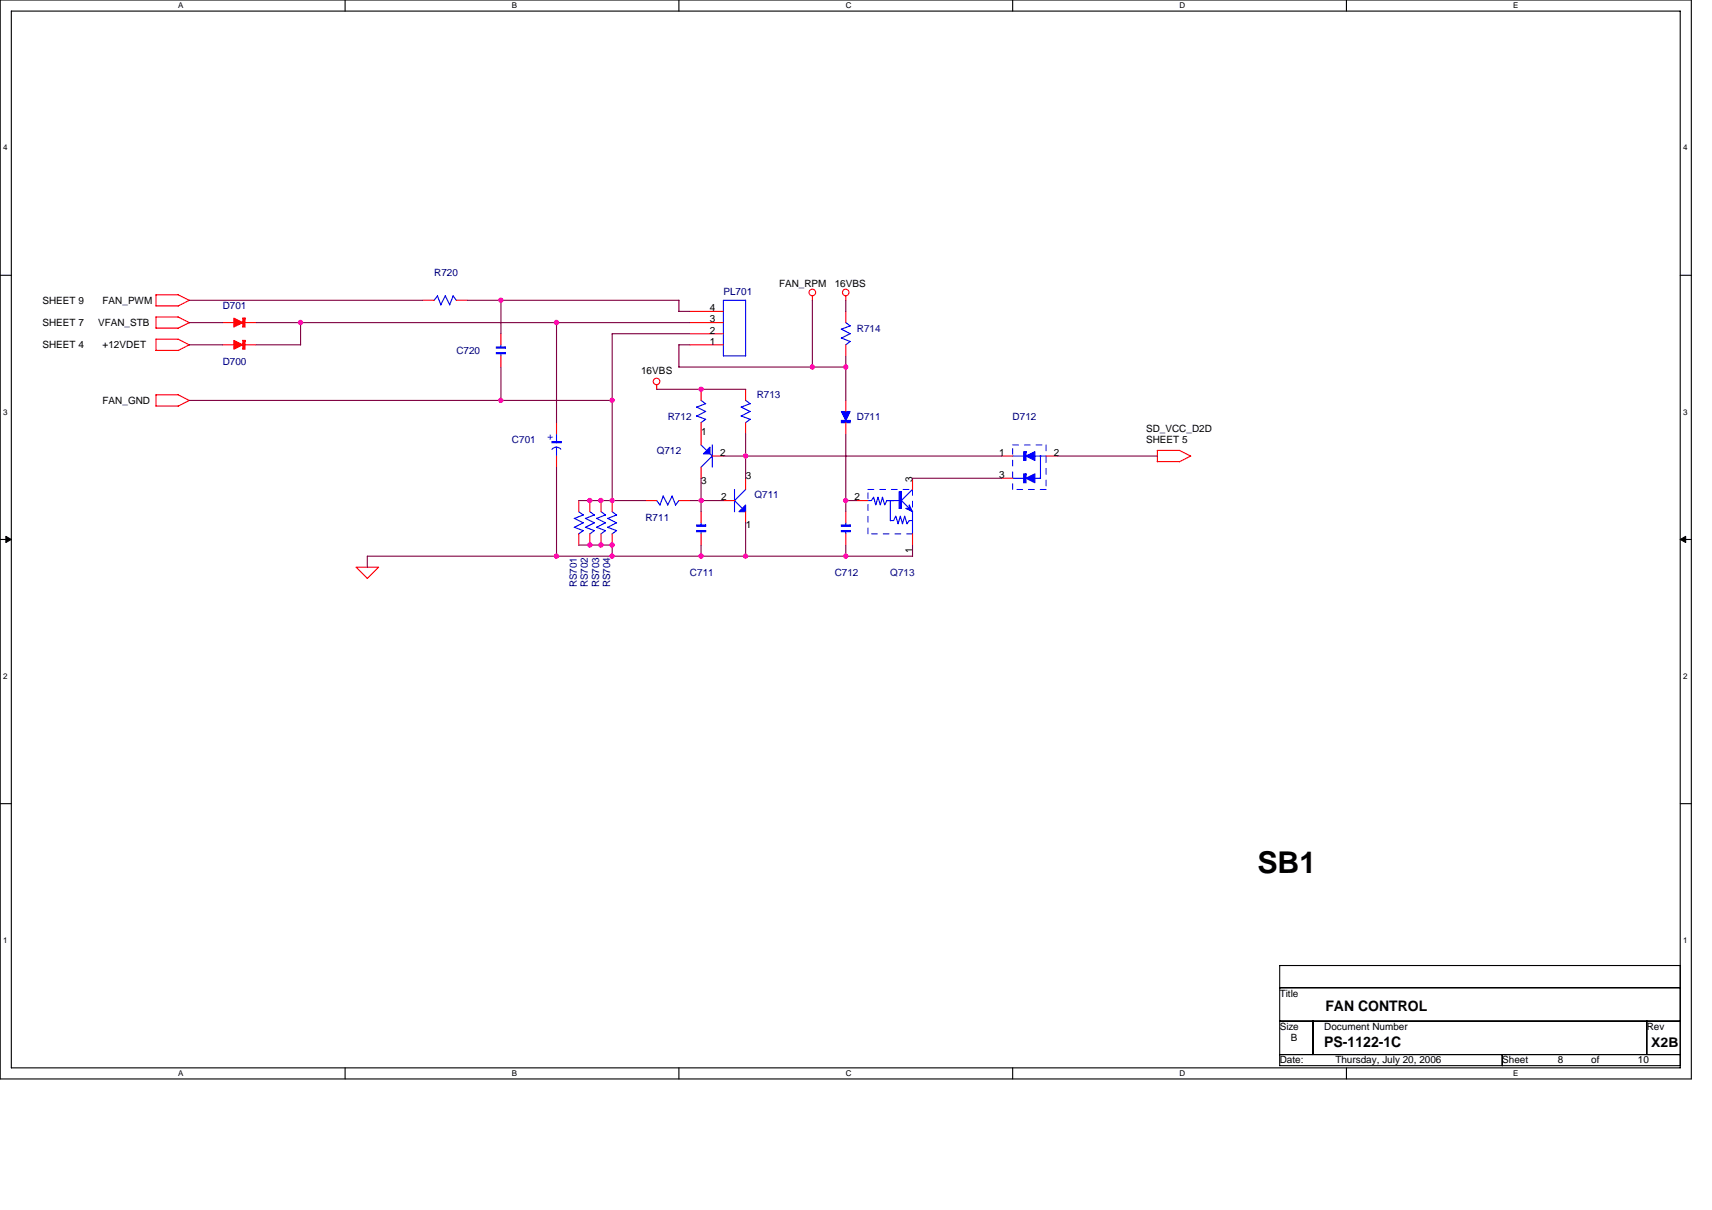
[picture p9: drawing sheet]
<svg xmlns="http://www.w3.org/2000/svg" width="297mm" height="210mm" viewBox="0 0 297 210" stroke-linecap="round" stroke-linejoin="round" font-family="sans-serif">
<path d="M0 0h293.5v187.2h-293.5zM2 1.9h289.5v183.4h-289.5z" fill="none" stroke="#000" stroke-width=".19"/>
<g fill="#fff">
<path d="M30.9 .2h.9v1.6h-.9z"/>
<path d="M30.9 185.5h.9v1.6h-.9z"/>
</g>
<path d="M59.9 0v1.9M59.9 185.3v1.9" fill="none" stroke="#000" stroke-width=".19"/>
<g fill="#fff">
<path d="M88.8 .2h.9v1.6h-.9z"/>
<path d="M88.8 185.5h.9v1.6h-.9z"/>
</g>
<path d="M117.8 0v1.9M117.8 185.3v1.9" fill="none" stroke="#000" stroke-width=".19"/>
<g fill="#fff">
<path d="M146.7 .2h1v1.6h-1z"/>
<path d="M146.7 185.5h1v1.6h-1z"/>
</g>
<path d="M175.7 0v1.9M175.7 185.3v1.9" fill="none" stroke="#000" stroke-width=".19"/>
<g fill="#fff">
<path d="M204.7 .2h1v1.6h-1z"/>
<path d="M204.7 185.5h1v1.6h-1z"/>
</g>
<path d="M233.6 0v1.9M233.6 185.3v1.9" fill="none" stroke="#000" stroke-width=".19"/>
<g fill="#fff">
<path d="M262.6 .2h.9v1.6h-.9z"/>
<path d="M262.6 185.5h.9v1.6h-.9z"/>
<path d="M.5 24.8h.8v1.6h-.8z"/>
<path d="M292 24.8h.8v1.6h-.8z"/>
<path d="M.5 70.7h.8v1.5h-.8z"/>
<path d="M292 70.7h.8v1.5h-.8z"/>
</g>
<path d="M0 47.8h2M291.5 47.8h2" fill="none" stroke="#000" stroke-width=".19"/>
<g fill="#fff">
<path d="M.5 116.5h.8v1.6h-.8z"/>
<path d="M292 116.5h.8v1.6h-.8z"/>
</g>
<path d="M0 93.6h2M291.5 93.6h2" fill="none" stroke="#000" stroke-width=".19"/>
<path d="M1 93.1l1 .5-1 .5zM291.5 93.6l1-.5v1z" fill="#000" stroke="#000" stroke-width=".17"/>
<g fill="#fff">
<path d="M.5 162.4h.8v1.5h-.8z"/>
<path d="M292 162.4h.8v1.5h-.8z"/>
</g>
<path d="M0 139.5h2M291.5 139.5h2M222 167.6h69.5v17.3h-69.5zM222 171.4h69.5M222 177.2h69.5M227.8 177.2v5.8M285.7 177.2v5.8M222 183h69.5M260.6 183v1.9" fill="none" stroke="#000" stroke-width=".19"/>
<g fill="none" stroke="#f00" stroke-width=".19">
<path d="M32.8 59.8l-1.9 1M32.8 52.1l-1.9 1M32.8 56l-1.9 1M32.9 59.9l-2-1h-3.8v1.9h3.8M32.9 52.1l-2-.9-3.8-.1v2h3.8M32.9 56l-2-1h-3.8v1.9h3.8M38.6 59.8h2M38.6 56h2M42.5 59.8h1.9M42.5 56h1.9M73.4 52.1h1.9M79.2 52.1h1.9"/>
<path d="M86.9 57.9v1.9M119.7 59.8h5.8M119.7 57.9h5.8M119.7 56h5.8M119.7 54h5.8M140.9 51.4v.7M146.7 51.4v.7M146.7 54v2M146.7 59.8v2M27.1 68.5v2h3.8M27.1 68.5h3.8l2 1M32.8 69.5l-1.9 1"/>
<path d="M86.9 61.8v1.9M96.6 73.3v2M96.6 79.1v2M113.9 66.8v.8M121.6 67.6v1.9M121.6 73.3v3.9M123.6 79.1h1.9M129.4 67.6v1.9M129.4 73.3v2M146.7 69.5v1.9M146.7 73.3v2M173.8 79.1h1.9"/>
<path d="M181.5 79.1h1.9M204.7 78.2l1.9 .9-2 1h-3.8v-2l3.9 .1M61.8 98.4l1.9 2 2-2M61.8 98.4h3.9M100.4 86.9v1.9M100.4 92.6v2M102.3 86.9v1.9M102.3 92.6v2M104.3 86.9v1.9M104.3 92.6v2M106.2 86.9v1.9M106.2 92.6v2"/>
<path d="M112 86.9h1.9M117.8 86.9h1.9M121.6 81.1v1.9M121.6 88.8v1.9M121.6 92.6v2M125.5 86.9h1.9M129.4 83v1.9M129.4 88.8v1.9M146.7 88.8v1.9M146.7 92.6v2M148.7 86.9h1.9M158.3 83v1.9"/>
<path d="M158.3 92.6v2M173.8 83h1.9"/>
<circle cx="140.9" cy="50.8" r=".57"/>
<circle cx="146.7" cy="50.8" r=".57"/>
<circle cx="113.9" cy="66.2" r=".57"/>
</g>
<g fill="none" stroke="#00f" stroke-width=".19">
<path d="M75.9 51.4l.6 1.5M75.9 51.3l-.6 .8M77.3 51.4l.7 1.5M77.3 51.3l-.8 1.6M78.6 51.4l.6 .7M78.6 51.3l-.6 1.6M86.9 59.8v.4M125.5 52.1h3.9v9.7h-3.9zM146 58.7l1.5 .5-.8 .6M146 57.1l1.5 .8-1.5 .8M146.7 56l.8 .6M147.5 56.5l-1.5 .6"/>
<path d="M86.9 61.4v.4M96.5 77.6l-.5 .2-.2 .2M96.5 77.6l.8 .4M96.6 75.3v1.6M96.6 77.6v1.6M120.9 72.2l1.5 .6M120.9 70.6l1.5 .8M121.6 69.5l.8 .6M121.6 77.2l1 1M122.4 72.7l-.8 .6M122.4 71.4l-1.5 .8M122.4 70l-1.5 .7"/>
<path d="M123.2 78.8l.4 .4M123.6 77.2v3.9M123.6 79.1l-2 2M128.6 72.2l1.6 .6M128.6 70.6l1.6 .8-1.6 .8M129.3 69.5l.9 .5-1.6 .7M130.2 72.7l-.8 .6M175.7 79.1h1.9M179.6 79.1h1.9M180.5 79.1v3.9h-.9M100.4 88.8l.8 .6M101.2 89.4l-1.6 .6 1.6 .7"/>
<path d="M101.2 90.7l-1.6 .8 1.6 .6-.8 .6M101.6 90l1.5 .7M101.6 91.5l1.5 .6M102.3 88.8l.8 .6M103.1 89.4l-1.5 .6M103.1 90.7l-1.5 .8M103.1 92.1l-.8 .6M104.3 88.8l.8 .6M105 89.4l-1.5 .6 1.6 .7M105 90.7l-1.5 .8 1.6 .6-.8 .6M105.4 90l1.6 .7M105.4 91.5l1.6 .6"/>
<path d="M106.2 88.8l.8 .6M107 89.4l-1.6 .6M107 90.7l-1.6 .8M107 92.1l-.8 .6M113.9 86.8l.6 .8M115.1 86.1l.8 1.5M115.1 86.1l-.6 1.6M116.6 86.1l.6 1.5M116.6 86.1l-.8 1.6M117.8 86.9l-.6 .8M121.6 90.7v.4M121.6 92.2v.4"/>
<path d="M127.4 84.9v3.9M129.4 84.9l-2 2 1.4 1.3M146.7 90.7v.4M146.7 92.2v.4M150.6 86.9h.6l.4-.6 .4 1.3 .3-1.3 .4 1.3 .4-1.3 .4 1.3 .4-.7h1.1M153.9 86.9h2.5l1.9 1.9M154.5 86.9v3.4h.5l.4-.7 .4 1.3 .4-1.3 .4 1.3 .4-1.3 .4 1.3 .4-.6h.5M158.3 84.9l-1.9 2M158.3 88.8v3.9M175.7 83h1.9"/>
</g>
<g fill="#00f" stroke="#00f" stroke-width=".19">
<path d="M157.8 87.6l.5 1.2-1.1-.6h.6z" fill-rule="evenodd"/>
<path d="M156 85.3v2.9h.4v-2.9z" fill-rule="evenodd"/>
<path d="M123.2 77.6v1.2h-1.2z" fill-rule="evenodd"/>
<path d="M95.8 76.6v.2h1.5v-.2z" fill-rule="evenodd"/>
<path d="M129.4 87.6v1.2h-1.2z" fill-rule="evenodd"/>
<path d="M146 91.1v.2h1.5v-.2z" fill-rule="evenodd"/>
<path d="M146 92.1v.2h1.5v-.2z" fill-rule="evenodd"/>
<path d="M178 79.1l1.6-.7v1.5z" fill-rule="evenodd"/>
<path d="M177.6 78.4v1.5h.4v-1.5z" fill-rule="evenodd"/>
<path d="M178 83l1.6-.8v1.6z" fill-rule="evenodd"/>
<path d="M177.6 82.2v1.6h.4v-1.6z" fill-rule="evenodd"/>
<path d="M86.1 60.2v.2h1.6v-.2z" fill-rule="evenodd"/>
<path d="M86.1 61.2v.2h1.6v-.2z" fill-rule="evenodd"/>
<path d="M146 71.4h1.5l-.8 1.6z" fill-rule="evenodd"/>
<path d="M146 73v.3h1.5v-.3z" fill-rule="evenodd"/>
<path d="M120.9 91.1v.2h1.5v-.2z" fill-rule="evenodd"/>
<path d="M120.9 92.1v.2h1.5v-.2z" fill-rule="evenodd"/>
</g>
<path d="M175.7 77.2h5.8M181.5 77.2v7.7M150.6 84.9h7.7M150.6 92.6v-7.7M158.3 84.9v7.7M158.3 92.6h-7.7M175.7 84.9v-7.7M181.5 84.9h-5.8" fill="none" stroke="#00f" stroke-width=".17" stroke-dasharray="1 1 1 1 1 1 1 1"/>
<g fill="#f00" stroke="#f00" stroke-width=".19">
<path d="M40.6 55.2l1.5 .8-1.5 .7z" fill-rule="evenodd"/>
<path d="M42.1 55.2v1.5h.4v-1.5z" fill-rule="evenodd"/>
<path d="M40.6 59.1l1.5 .7-1.5 .8z" fill-rule="evenodd"/>
<path d="M42.1 59.1v1.5h.4v-1.5z" fill-rule="evenodd"/>
</g>
<g fill="none" stroke="#800040" stroke-width=".19">
<path d="M32.8 56h5.8M32.8 59.8h5.9M32.8 52.1h40.6M44.4 59.8h7.8M44.4 56h75.3M52.2 56v3.9M81.1 52.1h36.7v2l1.9-.1M86.9 52.1v5.8M96.6 56v17.4M119.7 59.8h-1.9v3.9M119.7 57.9h-13.5v29M140.9 52.1v11.6"/>
<path d="M146.7 52.1v2M32.8 69.5h73.4M86.9 63.7v5.8M113.9 67.6h15.5M117.8 63.7h29M125.5 79.1h48.3M129.4 75.3v7.7M146.7 61.8v7.7M146.7 75.3v13.5M183.4 79.1h17.4M96.6 81.1v15.4M100.4 94.6h5.8v1.9"/>
<path d="M100.4 86.9h11.6M119.7 86.9h5.8M121.6 83v5.8M121.6 94.6v1.9M129.4 90.7v5.8M146.7 86.9h2M146.7 94.6v1.9M158.3 94.6v1.9M158.3 83h15.5M158.3 96.5h-94.6v2"/>
</g>
<g fill="#f0f" stroke="#f0f" stroke-width=".19">
<circle cx="121.6" cy="96.5" r=".38"/>
<circle cx="129.4" cy="96.5" r=".38"/>
<circle cx="121.6" cy="86.9" r=".38"/>
<circle cx="121.6" cy="67.6" r=".38"/>
<circle cx="146.7" cy="63.7" r=".38"/>
<circle cx="146.7" cy="96.5" r=".38"/>
<circle cx="140.9" cy="63.7" r=".38"/>
<circle cx="86.9" cy="69.5" r=".38"/>
<circle cx="86.9" cy="52.1" r=".38"/>
<circle cx="52.1" cy="56" r=".38"/>
<circle cx="96.5" cy="56" r=".38"/>
<circle cx="96.5" cy="96.5" r=".38"/>
<circle cx="106.2" cy="69.5" r=".38"/>
<circle cx="106.2" cy="86.9" r=".38"/>
<circle cx="102.3" cy="86.9" r=".38"/>
<circle cx="104.3" cy="86.9" r=".38"/>
<circle cx="104.3" cy="94.6" r=".38"/>
<circle cx="102.3" cy="94.6" r=".38"/>
<circle cx="106.2" cy="94.6" r=".38"/>
<circle cx="106.2" cy="96.5" r=".38"/>
<circle cx="146.7" cy="86.9" r=".38"/>
<circle cx="129.4" cy="79.1" r=".38"/>
</g>
<text font-size="5.2" x="218.2" y="151.5">SB1</text>
<g font-size="2.5">
<text x="230" y="175.5">FAN CONTROL</text>
<text x="229.8" y="181.7">PS-1122-1C</text>
</g>
<text font-size="2.3" x="286.5" y="181.7">X2B</text>
<g font-size="1.7" fill="#000080">
<text x="75.3" y="47.9">R720</text>
<text x="38.6" y="53.7">D701</text>
<text x="125.5" y="51.2">PL701</text>
<text x="148.7" y="57.5">R714</text>
<text x="38.6" y="63.3">D700</text>
<text x="79.2" y="61.4">C720</text>
<text x="131.3" y="69.1">R713</text>
<text x="88.8" y="76.8">C701</text>
<text x="115.9" y="73">R712</text>
<text x="148.7" y="73">D711</text>
<text x="175.7" y="73">D712</text>
<text x="113.9" y="78.8">Q712</text>
<text x="130.9" y="86.5">Q711</text>
<text x="112" y="90.3">R711</text>
<text x="100.1" y="101.9" transform="rotate(-90 100.1 101.9)">RS701</text>
<text x="102" y="101.9" transform="rotate(-90 102 101.9)">RS702</text>
<text x="103.9" y="101.9" transform="rotate(-90 103.9 101.9)">RS703</text>
<text x="105.9" y="101.9" transform="rotate(-90 105.9 101.9)">RS704</text>
<text x="119.7" y="100">C711</text>
<text x="144.8" y="100">C712</text>
<text x="154.5" y="100">Q713</text>
</g>
<g font-size="1.7">
<text x="7.4" y="52.7">SHEET 9</text>
<text x="17.8" y="52.7">FAN_PWM</text>
<text x="135.2" y="49.8">FAN_RPM</text>
<text x="144.8" y="49.8">16VBS</text>
<text x="7.4" y="56.6">SHEET 7</text>
<text x="17" y="56.6">VFAN_STB</text>
<text x="123.2" y="59.8">1</text>
<text x="123.2" y="57.9">2</text>
<text x="123.2" y="56">3</text>
<text x="123.2" y="54">4</text>
<text x="7.4" y="60.4">SHEET 4</text>
<text x="17.8" y="60.4">+12VDET</text>
<text x="111.2" y="64.9">16VBS</text>
<text x="17.8" y="70.1">FAN_GND</text>
<text x="121.7" y="75.5">1</text>
<text x="198.9" y="74.9">SD_VCC_D2D</text>
<text x="198.9" y="76.8">SHEET 5</text>
<text x="121.7" y="84">3</text>
<text x="124.9" y="79.1">2</text>
<text x="129.4" y="83.2">3</text>
<text x="158.3" y="83.6" transform="rotate(-90 158.3 83.6)">3</text>
<text x="173.4" y="79.1">1</text>
<text x="173.4" y="83">3</text>
<text x="182.9" y="79.1">2</text>
<text x="125.1" y="86.8">2</text>
<text x="148.3" y="86.8">2</text>
<text x="129.4" y="91.7">1</text>
<text x="158.3" y="96" transform="rotate(-90 158.3 96)">1</text>
<text x="222" y="173">Title</text>
<text x="222" y="178.8">Size</text>
<text x="229.8" y="178.8">Document Number</text>
<text x="285.7" y="178.8">Rev</text>
<text x="222" y="184.6">Date:</text>
<text x="224" y="180.7">B</text>
<text x="231.7" y="184.6">Thursday, July 20, 2006</text>
<text x="260.6" y="184.6">Sheet</text>
<text x="270.3" y="184.6">8</text>
<text x="276.1" y="184.6">of</text>
<text x="284.2" y="184.6">10</text>
</g>
<text font-size="1.7" fill="#00f" x="95" y="76.4">+</text>
<g font-size="1.4">
<text x="30.9" y="1.5">A</text>
<text x="88.8" y="1.5">B</text>
<text x="146.7" y="1.5">C</text>
<text x="204.7" y="1.5">D</text>
<text x="262.6" y="1.5">E</text>
<text x=".5" y="26.1">4</text>
<text x="292" y="26.1">4</text>
<text x=".5" y="71.9">3</text>
<text x="292" y="71.9">3</text>
<text x=".5" y="117.8">2</text>
<text x="292" y="117.8">2</text>
<text x=".5" y="163.6">1</text>
<text x="292" y="163.6">1</text>
<text x="30.9" y="186.8">A</text>
<text x="88.8" y="186.8">B</text>
<text x="146.7" y="186.8">C</text>
<text x="204.7" y="186.8">D</text>
<text x="262.6" y="186.8">E</text>
</g>
</svg>
